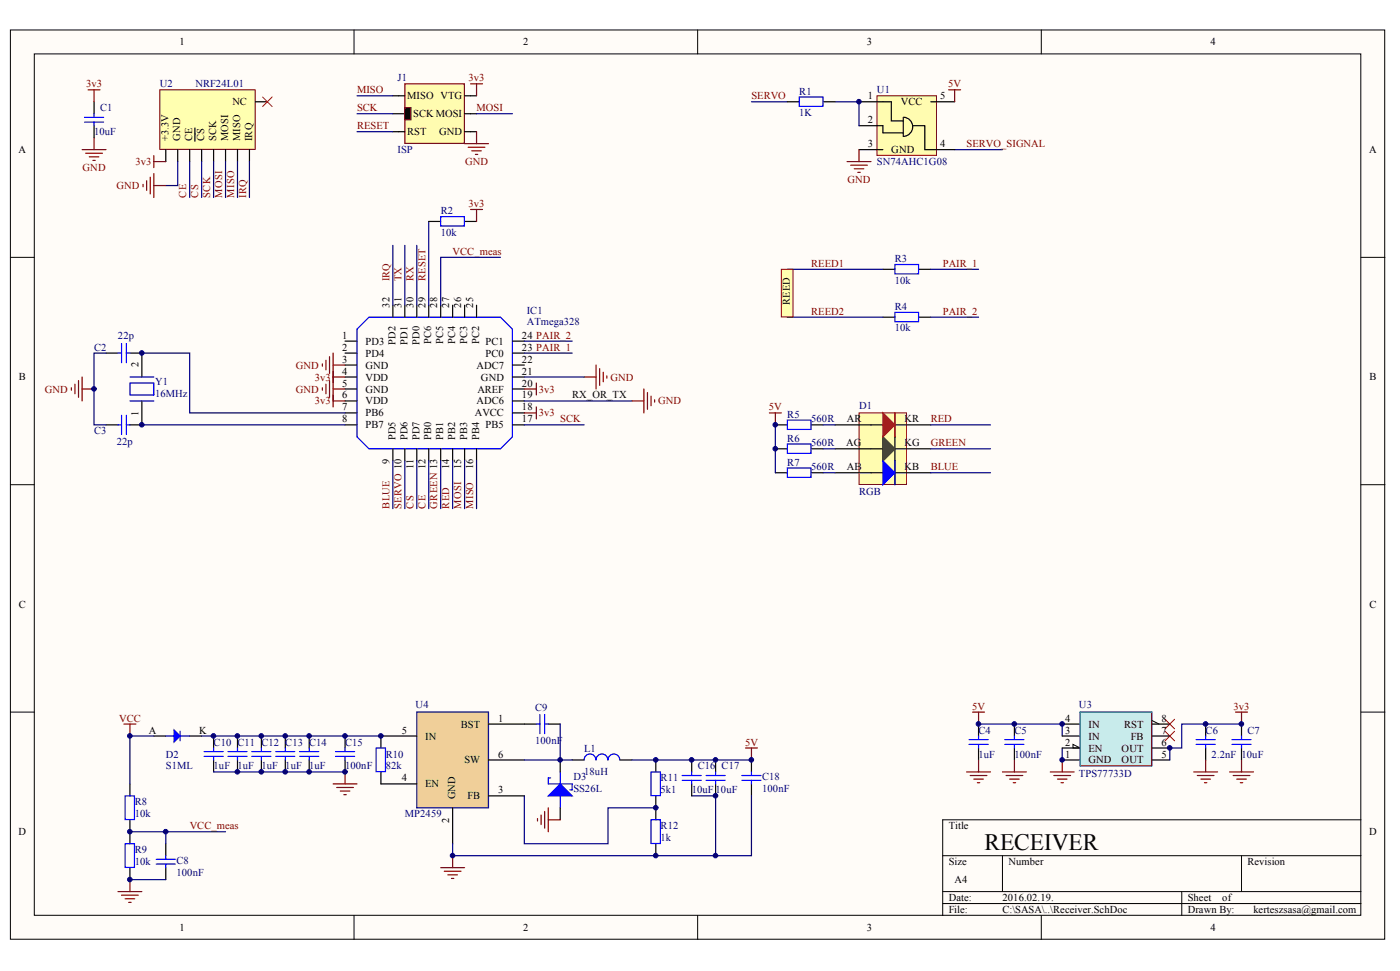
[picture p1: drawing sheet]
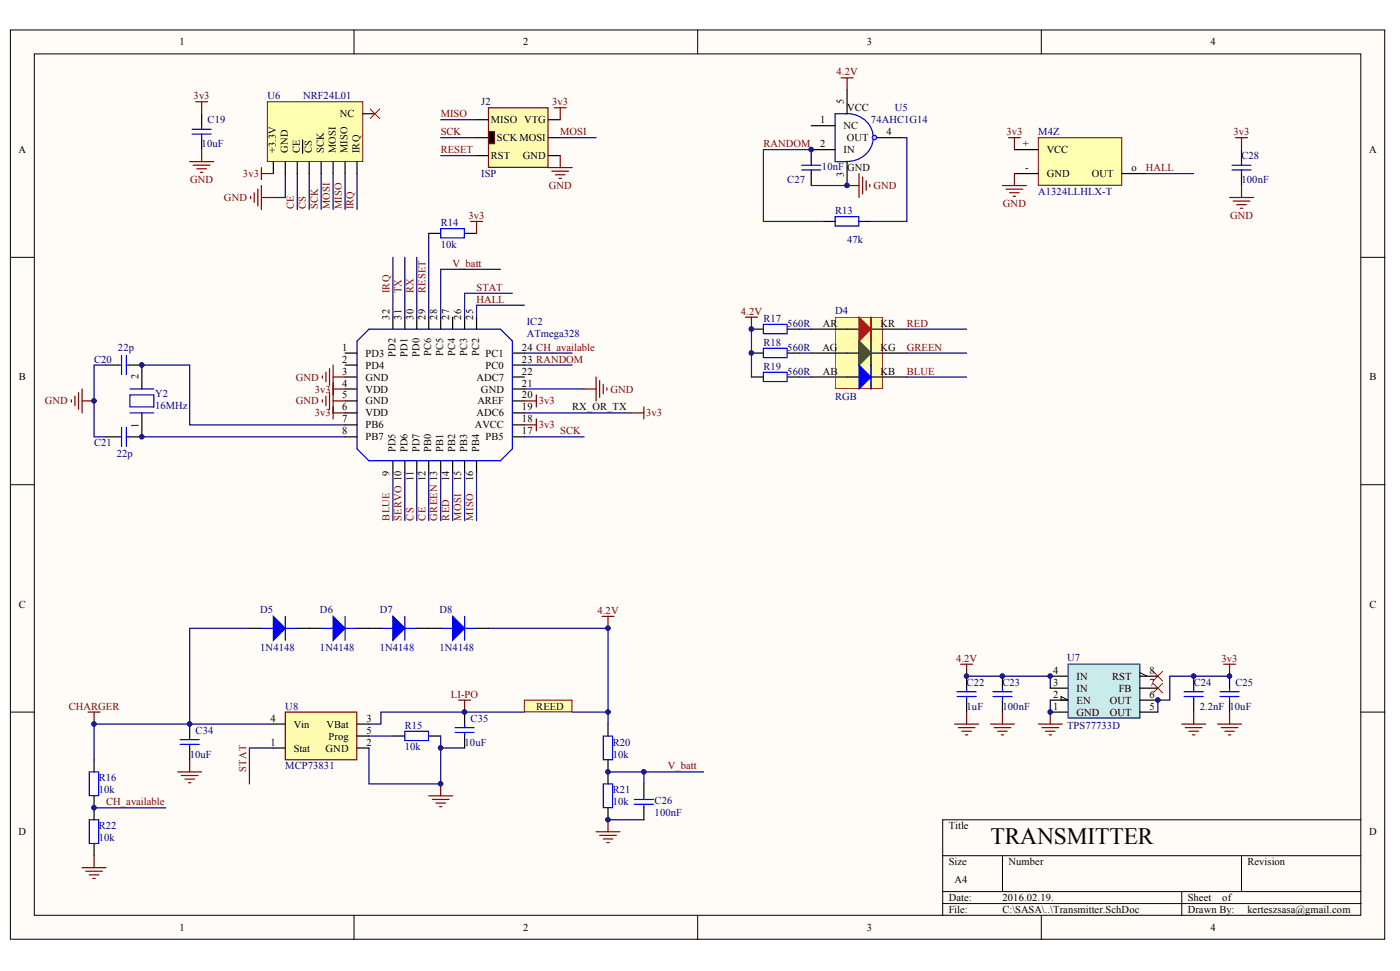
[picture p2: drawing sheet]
# Altium project Surf_RF_transceiver.PrjPcb
2 sheets, 76 parts. Net scope: global (net labels, ports and power ports of the same name join across sheets).
Board file: Surf_RF_transceiver.PcbDoc
Sheets:
  Transmitter.SchDoc
  Receiver.SchDoc

## Sheet Transmitter.SchDoc
size A4

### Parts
C19  10uF  [FP_0603_CAP_080]
C20  22p  [FP_0603_CAP_080]
C21  22p  [FP_0603_CAP_080]
C22  1uF  [FP_0603_CAP_080]
C23  100nF  [FP_0603_CAP_080]
C24  2.2nF  [FP_0603_CAP_080]
C25  10uF  [FP_0603_CAP_080]
C26  100nF  [FP_0603_CAP_080]
C27  10nF  [FP_0603_CAP_080]
C28  100nF  [FP_0603_CAP_080]
C34  10uF  [FP_0603_CAP_080]
C35  10uF  [FP_0603_CAP_080]
D4  RGB  [RGB_LED_5.0x5.0mm]
D5  1N4148  [SOD-80]
D6  1N4148  [SOD-80]
D7  1N4148  [SOD-80]
D8  1N4148  [SOD-80]
IC2  ATmega328  [TQFP32_N]
J2  ISP  [AVR_ISP]  (no BOM)
M4Z  A1324LLHLX-T  [Sensoe_hall_SOT23]
R13  47k  [FP_0603_RES]
R14  10k  [FP_0603_RES]
R15  10k  [FP_0603_RES]
R16  10k  [FP_0603_RES]
R17  560R  [FP_0603_RES]
R18  560R  [FP_0603_RES]
R19  560R  [FP_0603_RES]
R20  10k  [FP_0603_RES]
R21  10k  [FP_0603_RES]
R22  10k  [FP_0603_RES]
U5  74AHC1G14  [GATE_SOT23-5]
U6  NRF24L01  [NRF24L01_SMD]
U7  TPS77733D  [DIGITAL_SOIC8]
U8  MCP73831  [SUPPLY_SOT23-5]
Y2  16MHz  [FP_CRYSTAL_HC49_SMD]

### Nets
3v3: C19.2 C24.2 C25.2 C28.2 IC2.4(VDD) IC2.6(VDD) IC2.18(AVCC) IC2.19(ADC6) IC2.20(AREF) J2.2(VTG) M4Z.+(VCC) R14.2 U6.1(+3.3V) U7.5(OUT) U7.6(OUT)
4.2V: C22.2 C23.2 D8.K R17.2 R18.2 R19.2 R20.2 U5.5(VCC) U7.3(IN) U7.4(IN)
CHARGER: C34.2 D5.A R16.2 U8.4(Vin)
GND: C19.1 C20.1 C21.1 C22.1 C23.1 C24.1 C25.1 C26.2 C27.1 C28.1 C34.1 C35.1 IC2.3(GND) IC2.5(GND) IC2.21(GND) J2.6(GND) M4Z.-(GND) R15.1 R21.1 R22.1 U5.3(GND) U6.2(GND) U7.1(GND) U7.2(EN) U8.2(GND)
LI-PO: C35.2 U8.3(VBat)
BLUE: D4.KB(R) IC2.9(PD5)
CE: IC2.12(PB0) U6.3(CE)
CH_available: IC2.24(PC1) R16.1 R22.2
CS: IC2.11(PD7) U6.4(~{CS})
GREEN: D4.KG(G) IC2.13(PB1)
HALL: IC2.25(PC2) M4Z.o(OUT)
IRQ: IC2.32(PD2) U6.8(IRQ)
MISO: IC2.16(PB4) J2.1(MISO) U6.7(MISO)
MOSI: IC2.15(PB3) J2.4(MOSI) U6.6(MOSI)
RANDOM: C27.2 IC2.23(PC0) R13.2 U5.2(IN)
RED: D4.KR(B) IC2.14(PB2)
RESET: IC2.29(PC6) J2.5(RST) R14.1
RX: IC2.30(PD0)
SCK: IC2.17(PB5) J2.3(SCK) U6.5(SCK)
SERVO: IC2.10(PD6)
STAT: IC2.26(PC3) U8.1(Stat)
TX: IC2.31(PD1)
V_batt: C26.1 IC2.28(PC5) R20.1 R21.2
NetC20_2: C20.2 IC2.7(PB6) Y2.2
NetC21_2: C21.2 IC2.8(PB7) Y2.1
NetD4_AB: D4.AB(A) R19.1
NetD4_AG: D4.AG(A) R18.1
NetD4_AR: D4.AR(A) R17.1
NetD5_K: D5.K D6.A
NetD6_K: D6.K D7.A
NetD7_K: D7.K D8.A
NetR13_1: R13.1 U5.4(OUT)
NetR15_2: R15.2 U8.5(Prog)

Not connected (* = marked no-connect by the designer): IC2 1(PD3) 2(PD4) 22(ADC7) 27(PC4); U5 1(NC); U6 9(NC)*; U7 7(FB)* 8(RST)*

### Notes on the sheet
- RX_OR_TX
- REED
- TRANSMITTER
- kerteszsasa@gmail.com

## Sheet Receiver.SchDoc
size A4

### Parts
C1  10uF  [FP_0603_CAP_080]
C2  22p  [FP_0603_CAP_080]
C3  22p  [FP_0603_CAP_080]
C4  1uF  [FP_0603_CAP_080]
C5  100nF  [FP_0603_CAP_080]
C6  2.2nF  [FP_0603_CAP_080]
C7  10uF  [FP_0603_CAP_080]
C8  100nF  [FP_0603_CAP_080]
C9  100nF  [FP_0603_CAP_080]
C10  1uF  [FP_0805_CAP_145]
C11  1uF  [FP_0805_CAP_145]
C12  1uF  [FP_0805_CAP_145]
C13  1uF  [FP_0805_CAP_145]
C14  1uF  [FP_0805_CAP_145]
C15  100nF  [FP_0603_CAP_080]
C16  10uF  [FP_0603_CAP_080]
C17  10uF  [FP_0603_CAP_080]
C18  100nF  [FP_0603_CAP_080]
D1  RGB  [RGB_LED_5.0x5.0mm]
D2  S1ML  [subsma]
D3  SS26L  [subsma]
IC1  ATmega328  [TQFP32_N]
J1  ISP  [AVR_ISP]  (no BOM)
L1  18uH  [SDR0403_IND_4.5x5mm]
R1  1K  [FP_0603_RES]
R2  10k  [FP_0603_RES]
R3  10k  [FP_0603_RES]
R4  10k  [FP_0603_RES]
R5  560R  [FP_0603_RES]
R6  560R  [FP_0603_RES]
R7  560R  [FP_0603_RES]
R8  10k  [FP_0603_RES]
R9  10k  [FP_0603_RES]
R10  82k  [FP_0603_RES]
R11  5k1  [FP_0603_RES]
R12  1k  [FP_0603_RES]
U1  SN74AHC1G08  [GATE_SOT23-5]
U2  NRF24L01  [NRF24L01_SMD]
U3  TPS77733D  [DIGITAL_SOIC8]
U4  MP2459  [Supply_SOT23-6]
Y1  16MHz  [FP_CRYSTAL_HC49_SMD]

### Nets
3v3: C1.2 C6.2 C7.2 IC1.4(VDD) IC1.6(VDD) IC1.18(AVCC) IC1.20(AREF) J1.2(VTG) R2.2 U2.1(+3.3V) U3.5(OUT) U3.6(OUT)
5V: C4.2 C5.2 C16.2 C17.2 C18.1 L1.2 R5.2 R6.2 R7.2 R11.1 U1.5(VCC) U3.3(IN) U3.4(IN)
GND: C1.1 C2.1 C3.1 C4.1 C5.1 C6.1 C7.1 C8.2 C10.1 C11.1 C12.1 C13.1 C14.1 C15.2 C16.1 C17.1 C18.2 D3.A IC1.3(GND) IC1.5(GND) IC1.19(ADC6) IC1.21(GND) J1.6(GND) R9.1 R12.2 U1.3(GND) U2.2(GND) U3.1(GND) U3.2(EN) U4.2(GND)
VCC: D2.A R8.2
BLUE: D1.KB(R) IC1.9(PD5)
CE: IC1.12(PB0) U2.3(CE)
CS: IC1.11(PD7) U2.4(~{CS})
GREEN: D1.KG(G) IC1.13(PB1)
IRQ: IC1.32(PD2) U2.8(IRQ)
MISO: IC1.16(PB4) J1.1(MISO) U2.7(MISO)
MOSI: IC1.15(PB3) J1.4(MOSI) U2.6(MOSI)
PAIR_1: IC1.23(PC0) R3.2
PAIR_2: IC1.24(PC1) R4.2
RED: D1.KR(B) IC1.14(PB2)
REED1: R3.1
REED2: R4.1
RESET: IC1.29(PC6) J1.5(RST) R2.1
RX: IC1.30(PD0)
SCK: IC1.17(PB5) J1.3(SCK) U2.5(SCK)
SERVO: IC1.10(PD6) R1.1
SERVO_SIGNAL: U1.4(Y)
TX: IC1.31(PD1)
VCC_meas: C8.1 IC1.28(PC5) R8.1 R9.2
NetC2_2: C2.2 IC1.7(PB6) Y1.2
NetC3_2: C3.2 IC1.8(PB7) Y1.1
NetC9_1: C9.1 D3.K L1.1 U4.6(SW)
NetC9_2: C9.2 U4.1(BST)
NetC10_2: C10.2 C11.2 C12.2 C13.2 C14.2 C15.1 D2.K R10.1 U4.5(IN)
NetD1_AB: D1.AB(A) R7.1
NetD1_AG: D1.AG(A) R6.1
NetD1_AR: D1.AR(A) R5.1
NetR1_2: R1.2 U1.1(A) U1.2(B)
NetR10_2: R10.2 U4.4(EN)
NetR11_2: R11.2 R12.1 U4.3(FB)

Not connected (* = marked no-connect by the designer): IC1 1(PD3) 2(PD4) 22(ADC7) 25(PC2) 26(PC3) 27(PC4); U2 9(NC)*; U3 7(FB)* 8(RST)*

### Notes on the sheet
- REED
- RX_OR_TX
- RECEIVER
- kerteszsasa@gmail.com

## Nets that join several sheets
3v3: Transmitter (15 pins), Receiver (12 pins)
GND: Transmitter (25 pins), Receiver (30 pins)
BLUE: Transmitter (D4.KB IC2.9), Receiver (D1.KB IC1.9)
CE: Transmitter (IC2.12 U6.3), Receiver (IC1.12 U2.3)
CS: Transmitter (IC2.11 U6.4), Receiver (IC1.11 U2.4)
GREEN: Transmitter (D4.KG IC2.13), Receiver (D1.KG IC1.13)
IRQ: Transmitter (IC2.32 U6.8), Receiver (IC1.32 U2.8)
MISO: Transmitter (IC2.16 J2.1 U6.7), Receiver (IC1.16 J1.1 U2.7)
MOSI: Transmitter (IC2.15 J2.4 U6.6), Receiver (IC1.15 J1.4 U2.6)
RED: Transmitter (D4.KR IC2.14), Receiver (D1.KR IC1.14)
RESET: Transmitter (IC2.29 J2.5 R14.1), Receiver (IC1.29 J1.5 R2.1)
RX: Transmitter (IC2.30), Receiver (IC1.30)
SCK: Transmitter (IC2.17 J2.3 U6.5), Receiver (IC1.17 J1.3 U2.5)
SERVO: Transmitter (IC2.10), Receiver (IC1.10 R1.1)
TX: Transmitter (IC2.31), Receiver (IC1.31)
